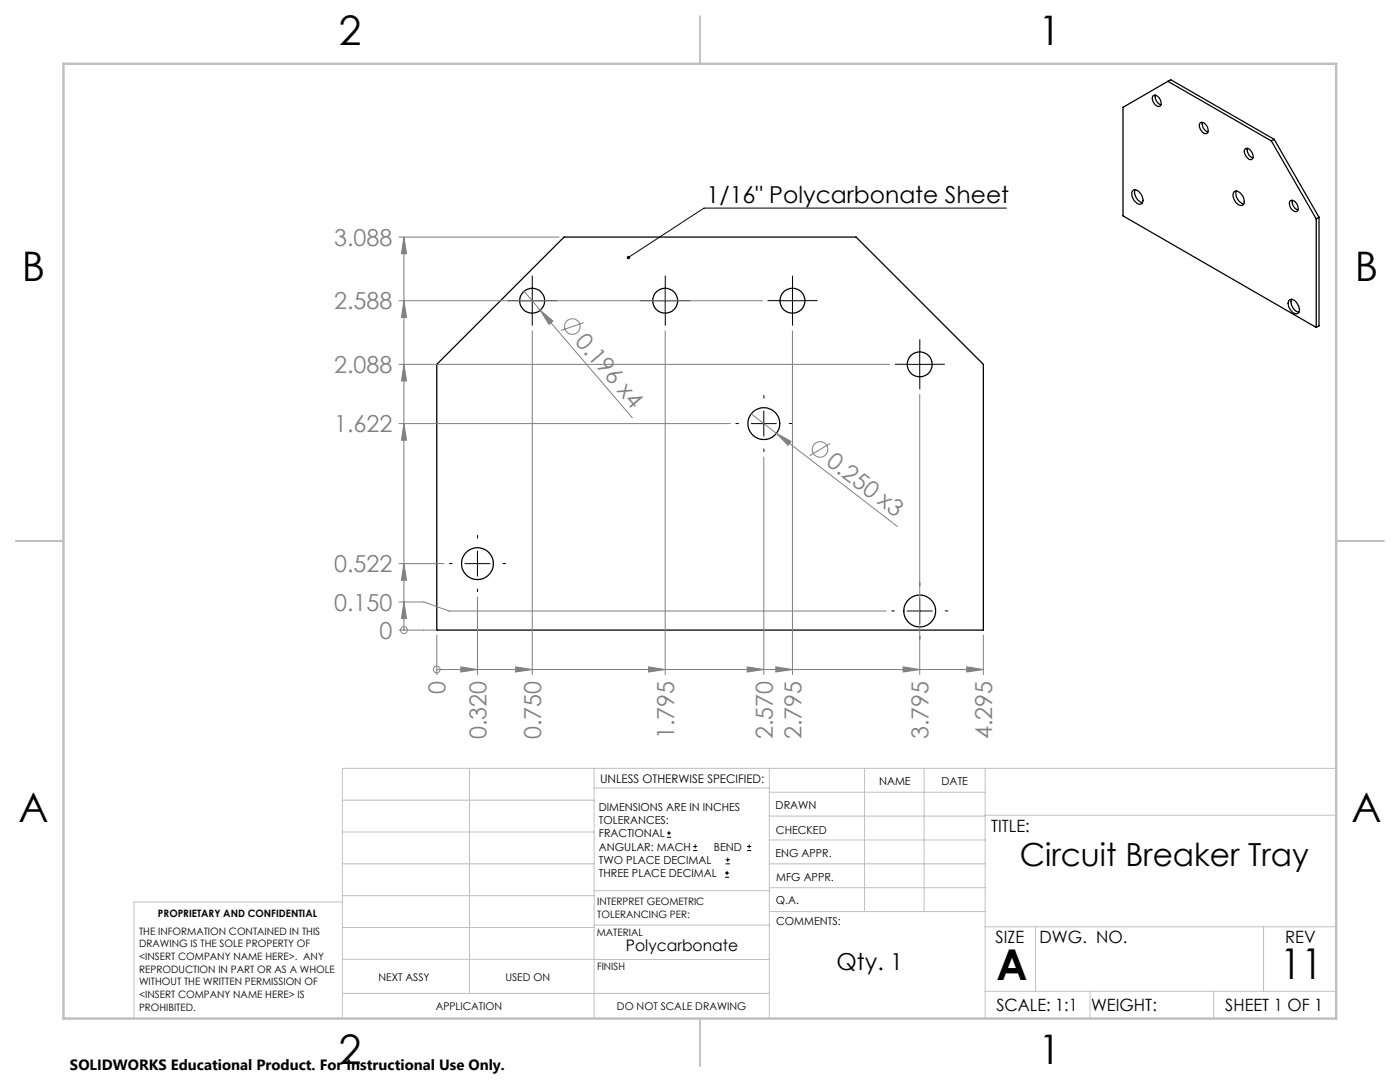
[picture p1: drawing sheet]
<svg xmlns="http://www.w3.org/2000/svg" width="279mm" height="216mm" viewBox="0 0 279 216" stroke-linecap="round" stroke-linejoin="round" font-family="sans-serif">
<g fill="none" stroke="#000" stroke-width=".25">
<path d="M230.1 19.1a1.07 1.07 0 0 1 1.5 .9 .79 .79 0 0 1-.4 1.2 1.64 1.64 0 0 1-1.1-2.1zM230.6 19a1.77 1.77 0 0 0 1.1 1.9M233.1 16.2l-9 5.2v21.7l38.6 22.2M233.1 16.2l20.6 11.9M233.1 16.2l.5-.3 20.7 11.9M226 38.1a1.11 1.11 0 0 1 1.7 .6 1.39 1.39 0 0 1 0 2 1.82 1.82 0 0 1-1.8-1.5v-.7zM226.5 37.9a2.17 2.17 0 0 0 1.5 2.5M239.6 24.4a1.45 1.45 0 0 1 1.3 2.2 1.43 1.43 0 0 1-1.3-2.2zM240 24.4a1.7 1.7 0 0 0 1.1 1.9M246.2 38.3a1.11 1.11 0 0 1 1.7 .7 1.39 1.39 0 0 1 0 2 1.97 1.97 0 0 1-1.8-2.5zM246.7 38.1a2.17 2.17 0 0 0 1.5 2.6M248.5 29.7a1.05 1.05 0 0 1 1.4 .9 .7 .7 0 0 1 .2 .9 .7 .7 0 0 1-.9 .3 1.71 1.71 0 0 1-.7-2.1z"/>
<path d="M249 29.6a1.72 1.72 0 0 0 1 1.9M253.7 28.1l9 15.6M254.3 27.8l-.6 .3M254.3 27.8l8.9 15.6M257.9 40a1.7 1.7 0 0 0 1.1 1.9M257.2 60a1.11 1.11 0 0 1 1.7 .6 1.32 1.32 0 0 1 0 2 1.98 1.98 0 0 1-1.8-2.5zM257.5 40.1a1.22 1.22 0 0 1 1.5 1.3 .59 .59 0 0 1-.2 .8 .59 .59 0 0 1-.8-.2 1.61 1.61 0 0 1-.5-1.9zM257.7 59.7a2.17 2.17 0 0 0 1.5 2.6M262.7 43.7v21.6M263.2 43.4l-.5 .3M263.2 43.4v21.6l-.5 .3M87.2 72.7l25.4-25.4h58.3l25.4 25.4v53h-109.1z"/>
<circle cx="106.2" cy="60" r="2.49"/>
<circle cx="132.7" cy="60" r="2.49"/>
<circle cx="158.1" cy="60" r="2.49"/>
<circle cx="183.5" cy="72.7" r="2.49"/>
<circle cx="152.4" cy="84.5" r="3.2"/>
<circle cx="95.3" cy="112.5" r="3.2"/>
<circle cx="183.6" cy="121.9" r="3.2"/>
</g>
<g fill="none" stroke="#808080" stroke-width=".2">
<path d="M79.6 47.3h31.9M80.6 47.3l.5 3.3h-1zM80.6 47.3v78.4M104.6 58.1l3.2 3.8M79.6 72.7h98M79.6 60h72.6M80.6 72.7l.5 3.3h-1zM80.6 60l.5 3.3h-1zM106.2 66v68.6M107.8 61.9l2.5 2.2-.7 .6zM107.8 61.9l18.4 21.5M116.5 64.4l-4.5 1.5"/>
<path d="M132.8 66v68.6M158.2 66v68.6M183.6 78.7v55.9M79.6 84.5h66.2M80.6 84.5l.5 3.3h-1zM149.9 82.6l5 3.9M152.4 91.2v43.4M154.9 86.5l3 1.6-.6 .8zM154.9 86.5l24.2 18.6M165.7 88.5l-4.1 2.4M79.6 112.5h9M80.6 112.5l.5 3.3h-1z"/>
<path d="M95.3 119.1v15.5M79.6 125.7h7.6M79.6 120.1h5l5 1.8h87.3M80.6 120.1l.5 3.3h-1zM80.6 125.7h.1M87.2 133.6h.1M87.2 126.7v7.9M87.2 133.6h109.1M92 133.1l3.3 .5-3.3 .5zM102.9 133.1l3.3 .5-3.3 .5zM129.4 133.1l3.4 .5-3.4 .5zM149.1 133.1l3.3 .5-3.3 .5z"/>
<path d="M154.8 133.1l3.4 .5-3.4 .5zM180.2 133.1l3.4 .5-3.4 .5zM192.9 133.1l3.4 .5-3.4 .5zM196.3 126.7v7.9"/>
<circle cx="114.2" cy="65.2" r="1.55"/>
<circle cx="163.7" cy="89.7" r="1.56"/>
<circle cx="80.6" cy="125.7" r=".69"/>
<circle cx="87.2" cy="133.6" r=".68"/>
</g>
<g fill="none" stroke="#000" stroke-width=".2">
<path d="M106.2 57.5v5M132.8 57.5v5M158.2 57.5v5M200.9 41.5h-60.4l-15.1 9.9M103.7 60h5M130.2 60h5.1M155.6 60h5.1M181 72.7h5.1M183.6 70.2v5M149.9 84.5h5M152.4 82v5M92.8 112.5h5"/>
<path d="M95.3 110v5M183.6 119.4v5M181 121.9h5.1M133.1 167.1h.8M133.1 166.2h.8M133.5 165.8v.9M138.3 169.7h.8M138.3 168.9h.8M138.7 168.5v.8M144.7 175h.8M144.7 174.2h.8M144.8 172.4h.9"/>
<path d="M144.8 171.6h.9M145.1 173.8v.8M145.2 171.1v.9M149.1 169.7h.8M149.1 168.9h.8M149.5 168.5v.8"/>
</g>
<g fill="none" stroke="#000" stroke-width=".2" stroke-dasharray="15.2 1.3 1.3 1.3" stroke-linecap="butt">
<path d="M103.7 60h-2.5M106.2 57.5v-2.5M108.7 60h2.5M130.3 60h-2.5M132.8 57.5v-2.5M135.3 60h2.5M155.7 60h-2.5M158.2 57.5v-2.5M160.7 60h2.5M106.2 62.5v2.5M132.8 62.5v2.5M152.5 79.5v-.7"/>
<path d="M158.2 62.5v2.5M181.1 72.7h-2.5M183.6 70.2v-2.5M183.6 75.2v2.5M186.1 72.7h2.5M147.5 84.5h-.7M152.5 89.5v.7M157.5 84.5h.6M90.3 112.5h-.7M95.3 107.5v-.7M95.3 117.5v.6M100.3 112.5h.7"/>
<path d="M183.6 116.9v-.7M178.6 121.9h-.7M183.6 126.9v.7M188.6 121.9h.6"/>
</g>
<g fill="none" stroke="#c0c0c0" stroke-width=".2">
<path d="M68.3 159.7h50.3M93.7 153.3v44.9M118.6 153.3v49.9M118.6 157.2h34.9M153.5 153.3v49.9M153.5 158.1h43.1M172.5 153.3v28.6M184.4 153.3v28.6M196.6 153.3v49.9M266.7 153.3h-198.4v49.9M68.3 178.7h50.3M68.3 172.4h50.3"/>
<path d="M68.3 166h50.3M68.3 180h-41.6v23.2M118.6 177.7h35M153.5 167.6h43.1M153.5 162.8h43.1M153.5 172.4h43.1M153.5 177.1h43.1M196.6 162.7h70.1M68.3 198.2h85.2M68.3 191.4l85.2 .1M68.3 185.1h50.3M118.6 184.6h35"/>
<path d="M153.6 181.9h43M196.6 197.8h70.1M196.6 184.9h70.1M206.7 184.9v12.9M217.5 197.8v5.4M242.2 197.8v5.4M252.2 184.9v12.9"/>
</g>
<path d="M139.7 3.2v9.5M3.1 107.9h9.6M266.7 107.9h9.5M139.7 203.2v9.6" fill="none" stroke="#c0c0c0" stroke-width=".25"/>
<path d="M12.7 12.7h254v190.5h-254z" fill="none" stroke="#c0c0c0" stroke-width=".5"/>
<path d="M125.2 51.2a.35 .35 0 0 1 .5 0 .35 .35 0 0 1-.1 .5 .35 .35 0 0 1-.5-.1l.3-.2-.3 .2z" fill="#000"/>
<g fill="#808080">
<path d="M107.8 61.9l2.5 2.2-.7 .6z"/>
<path d="M154.9 86.5l3 1.6-.6 .8z"/>
<path d="M80.6 120.1l.5 3.3h-1zM80.6 112.5l.5 3.3h-1zM80.6 84.5l.5 3.3h-1zM80.6 72.7l.5 3.3h-1zM80.6 60l.5 3.3h-1zM80.6 47.3l.5 3.3h-1z"/>
<path d="M92 133.1l3.3 .5-3.3 .5zM102.9 133.1l3.3 .5-3.3 .5zM129.4 133.1l3.4 .5-3.4 .5zM149.1 133.1l3.3 .5-3.3 .5zM154.8 133.1l3.4 .5-3.4 .5zM180.2 133.1l3.4 .5-3.4 .5zM192.9 133.1l3.4 .5-3.4 .5z"/>
</g>
<g font-size="8.5">
<text x="198.9" y="195.5">A</text>
<text x="255.5" y="195.4">11</text>
</g>
<g font-size="8.1">
<text x="67.6" y="8.9">2</text>
<text x="207.3" y="8.9">1</text>
<text x="4.4" y="56.2">B</text>
<text x="270.4" y="56.2">B</text>
<text x="3.7" y="164.1">A</text>
<text x="269.7" y="164.1">A</text>
<text x="67.6" y="212.4">2</text>
<text x="207.3" y="212.4">1</text>
</g>
<text font-size="6.3" x="203.5" y="172.9">Circuit Breaker Tray</text>
<g font-size="4.7">
<text x="141" y="40.5">1/16&quot; Polycarbonate Sheet</text>
<text x="166.9" y="193.5">Qty. 1</text>
</g>
<g font-size="4.7" fill="#808080">
<text x="66.7" y="49.1">3.088</text>
<text x="66.7" y="61.8">2.588</text>
<text x="114.6" y="68.2" transform="rotate(49 114.6 68.2)">0.196 x4</text>
<text x="66.7" y="74.5">2.088</text>
<text x="66.7" y="86.3">1.622</text>
<text x="164.7" y="92.6" transform="rotate(38 164.7 92.6)">0.250 x3</text>
<text x="66.7" y="114.2">0.522</text>
<text x="66.7" y="121.9">0.150</text>
<text x="75.7" y="127.5">0</text>
<text x="88.9" y="138.5" transform="rotate(-90 88.9 138.5)">0</text>
<text x="97.1" y="147.5" transform="rotate(-90 97.1 147.5)">0.320</text>
<text x="108" y="147.5" transform="rotate(-90 108 147.5)">0.750</text>
<text x="134.5" y="147.5" transform="rotate(-90 134.5 147.5)">1.795</text>
<text x="154.2" y="147.5" transform="rotate(-90 154.2 147.5)">2.570</text>
<text x="159.9" y="147.5" transform="rotate(-90 159.9 147.5)">2.795</text>
<text x="185.3" y="147.5" transform="rotate(-90 185.3 147.5)">3.795</text>
<text x="198" y="147.5" transform="rotate(-90 198 147.5)">4.295</text>
</g>
<g font-size="3.4">
<text x="197.8" y="166">TITLE:</text>
<text x="198.7" y="188.1">SIZE</text>
<text x="207.5" y="188.1">DWG. NO.</text>
<text x="256.5" y="188.2">REV</text>
<text x="198.8" y="201.7">SCALE: 1:1</text>
<text x="217.7" y="201.8">WEIGHT:</text>
<text x="244.5" y="201.7">SHEET 1 OF 1</text>
</g>
<text font-size="3.2" x="124.9" y="189.8">Polycarbonate</text>
<text font-size="3" x="14" y="213.5">SOLIDWORKS Educational Product. For Instructional Use Only.</text>
<text font-size="2.4" x="119.8" y="156.2">UNLESS OTHERWISE SPECIFIED:</text>
<g font-size="2.2">
<text x="119.5" y="161.8">DIMENSIONS ARE IN INCHES</text>
<text x="154.8" y="161.4">DRAWN</text>
<text x="175.4" y="156.6">NAME</text>
<text x="187.9" y="156.7">DATE</text>
<text x="119.5" y="164.4">TOLERANCES:</text>
<text x="119.5" y="167.1">FRACTIONAL</text>
<text x="154.9" y="166.3">CHECKED</text>
<text x="119.5" y="169.7">ANGULAR: MACH</text>
<text x="119.5" y="172.4">TWO PLACE DECIMAL</text>
<text x="142.5" y="169.7">BEND</text>
<text x="154.8" y="171">ENG APPR.</text>
<text x="119.5" y="175">THREE PLACE DECIMAL</text>
<text x="154.9" y="175.7">MFG APPR.</text>
<text x="154.9" y="180.4">Q.A.</text>
<text x="154.9" y="184.6">COMMENTS:</text>
</g>
<g font-size="2.1">
<text x="75.5" y="195.7">NEXT ASSY</text>
<text x="100.9" y="195.7">USED ON</text>
<text x="86.9" y="201.5">APPLICATION</text>
<text x="123.1" y="201.6">DO NOT SCALE DRAWING</text>
</g>
<g font-size="2">
<text x="31.5" y="182.9">PROPRIETARY AND CONFIDENTIAL</text>
<text x="119.2" y="180.6">INTERPRET GEOMETRIC</text>
<text x="119.2" y="183.1">TOLERANCING PER:</text>
<text x="27.8" y="186.5">THE INFORMATION CONTAINED IN THIS</text>
<text x="27.8" y="189">DRAWING IS THE SOLE PROPERTY OF</text>
<text x="27.8" y="191.6">&lt;INSERT COMPANY NAME HERE&gt;. ANY</text>
<text x="119.1" y="186.7">MATERIAL</text>
<text x="27.8" y="194.1">REPRODUCTION IN PART OR AS A WHOLE</text>
<text x="27.8" y="196.6">WITHOUT THE WRITTEN PERMISSION OF</text>
<text x="119.1" y="193.5">FINISH</text>
<text x="27.8" y="199.1">&lt;INSERT COMPANY NAME HERE&gt; IS</text>
<text x="27.8" y="201.7">PROHIBITED.</text>
</g>
</svg>
